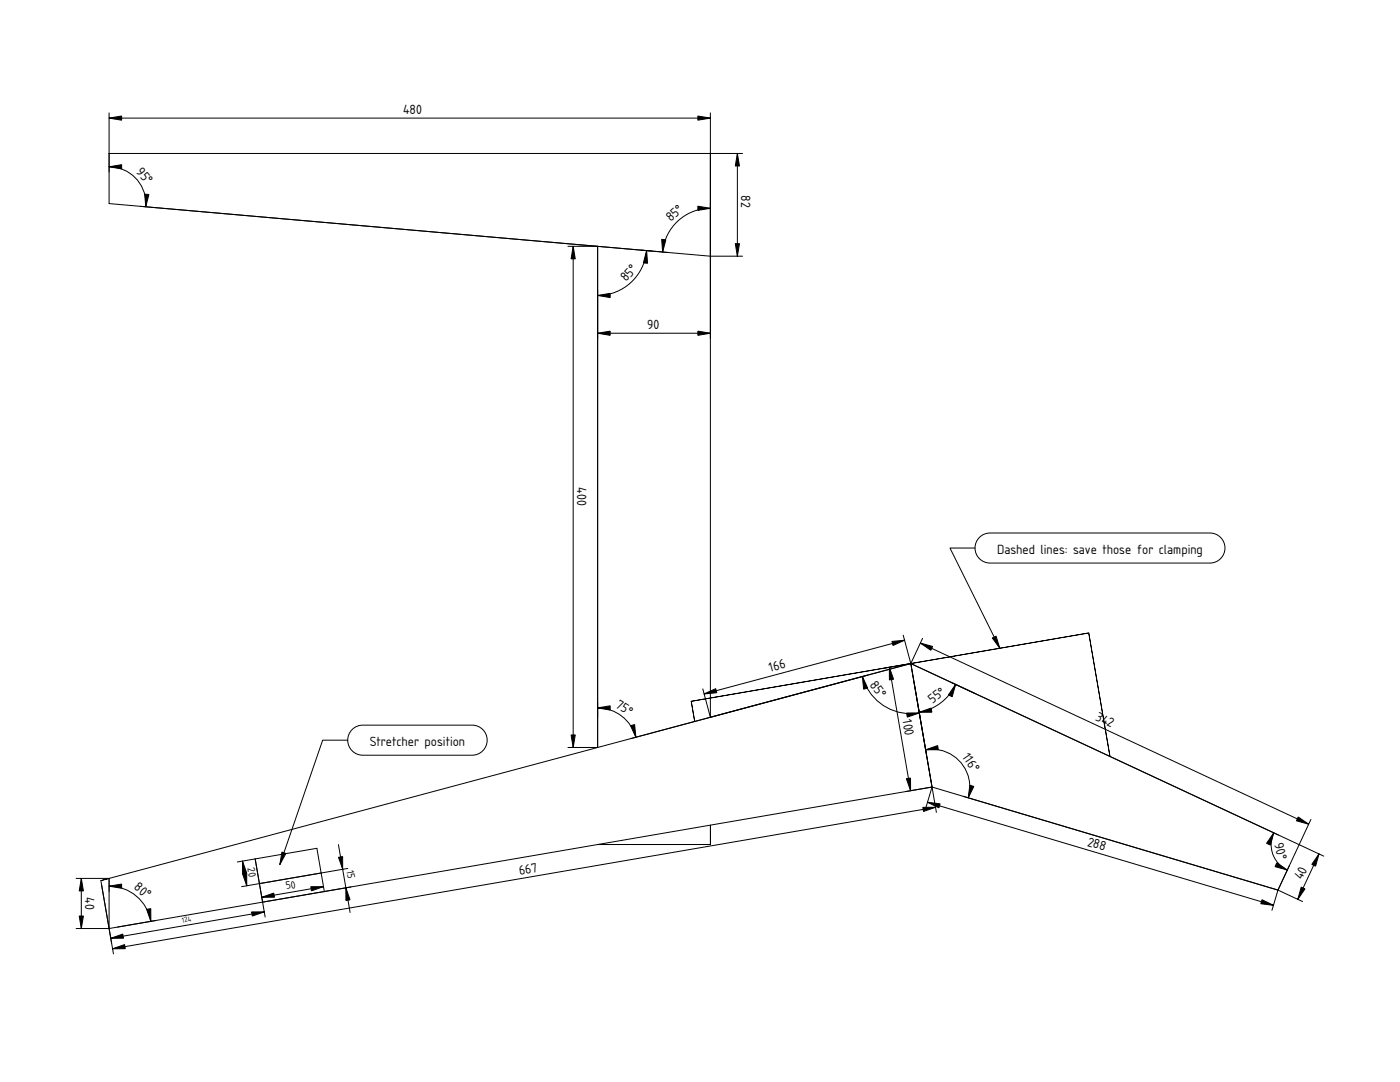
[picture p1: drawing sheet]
<svg xmlns="http://www.w3.org/2000/svg" width="279mm" height="216mm" viewBox="0 0 279 216" stroke-linecap="round" stroke-linejoin="round" font-family="sans-serif">
<g fill="none" stroke="#000" stroke-width=".2">
<path d="M21.8 33.3a7.3 7.3 0 0 1 7.3 8M21.8 22.5v18.1l97.5 8.6M21.8 23.6h120M141.8 22.5v120.6l-1.5-5.6M147.2 30.6v20.5M148.2 30.6h-126.4M113.3 49.2h6M114.4 49.2v100M119.3 49.2l22.5 1.9h6.4M119.3 49.2v100h-6M129 50a9.8 9.8 0 0 1-9.7 9M141.8 41.6a9.6 9.6 0 0 0-9.6 8.7"/>
<path d="M119.3 66.5h22.5M139.7 107.9h.1M194.6 109.4h-5l9.9 20M195.2 107.5a2.99 2.99 0 0 1 2.4-1.1h43.9a3 3 0 0 1 3 3 3 3 0 0 1-3 3h-43.9a3 3 0 0 1-2.7-1.7 3 3 0 0 1 .3-3.2zM172.1 135a10 10 0 0 0 11.4 7.3M177.5 133.1l4.2 24.7M180.3 126.7l1.5 5.7M180.5 127.8l-40 10.7M181.8 132.4l82.4 38.4M181.8 132.4l-161.7 43.3 2.5 14.6M181.8 132.4l5.1 29.7M181.8 132.4l35.5-6.1 4.2 24.6"/>
<path d="M181.8 132.4l-43.8 7.5 .6 4.1M183.7 128.3l77.5 36.2M184.1 127.4l-2.3 5M190.7 136.6a9.9 9.9 0 0 1-7.3 5.5M69.4 147.7h-5l-8.6 24.8M70.1 145.8a2.99 2.99 0 0 1 2.3-1.1h21.8a3 3 0 0 1 3 3 3 3 0 0 1-3 3h-21.8a3 3 0 0 1-2.7-1.7 3 3 0 0 1 .4-3.2zM119.3 141.3a7.9 7.9 0 0 1 7.6 5.8M184.7 149.6a7.5 7.5 0 0 1 8.5 9.6M186 157l-164.2 28.3M186 157l69 20.6M186 157l-5.3 1M186 157l-1.2 4.1"/>
<path d="M15.2 175.3h6.6v10M16.2 175.3v10M21.8 176.8a8.5 8.5 0 0 1 8.3 7M47.4 172l15.8-2.7 1.5 8.6M48.4 171.8l.8 4.9M50.9 171.4l2 11.6M64.6 176.9l-12.4 2.1M67.5 168.5l2.4 13.6M69.4 173.3l-21.2 3.6M141.8 164.6v3.9h-22.5M185.1 160.1l69 20.5M186.7 161.1l-164.2 28.2"/>
<path d="M254.2 166.2a5.6 5.6 0 0 0 2.7 7.4M255 177.6l-1.2 4M255 177.6l4.9 2.3M261.6 163.5l-6.6 14.1M263.2 170.4l-4.2 9.1M15.2 185.3h6.6M31.1 183.7l-7.7 1.3M52.7 182l-30.6 5.2"/>
</g>
<g fill="#000" stroke="#000" stroke-width=".2">
<path d="M21.8 23.6l2.5-.4v.8zM21.8 33.3l2.5-.4v.8zM139.3 23.2l2.5 .4-2.5 .4zM147.2 30.6l.4 2.5h-.9zM28.9 38.7l.8 .1-.6 2.5zM114.4 49.2l.4 2.5h-.8zM119.3 59l2.5-.5v.9zM129 50l.2 2.5h-.8zM132.1 47.8h.8l-.7 2.5zM139.3 41.1l2.5 .5-2.5 .4zM146.7 48.6h.9l-.4 2.5zM119.3 66.5l2.5-.4v.8z"/>
<path d="M139.3 66.1l2.5 .4-2.5 .4zM140.5 138.5l2.3-1.1 .2 .8zM172.1 135l1.1 2.3-.8 .2zM177.5 133.1l.8 2.4-.8 .2zM178 128l2.5-.2-2.3 1zM183.7 128.3l2.4 .7-.3 .8zM190.7 136.6l-.7 2.4-.7-.3zM198 127.3l.8-.4 .7 2.5zM114 146.7h.8l-.4 2.5zM119.3 141.3l2.5-.5v.9zM125.8 144.8l.9-.2 .2 2.5zM180.9 155.4l.8-.2v2.6z"/>
<path d="M183.4 142.1l2.4-.8 .2 .8zM180.9 142.3h2.6l-2.4 .8zM184.7 149.6l2.4-.8 .2 .8zM193.5 156.7l.8 .2-1.1 2.3zM16.2 175.3l.4 2.5h-.8zM21.8 176.8l2.5-.4v.8zM48.4 171.8l.8 2.4-.8 .2zM48.4 174.4l.8-.2v2.5zM52.2 179l2.4-.8 .2 .8zM56.3 170l.8 .3-1.3 2.2zM62 176.9h2.6l-2.4 .9zM67.6 171.1l.8-.2v2.6z"/>
<path d="M69 177.2l.9 2.3-.9 .2zM185.1 160.1l2.5 .3-.2 .8zM184.2 161.1h2.5l-2.4 .8zM254.2 166.2l-.7 2.4-.7-.3zM254.8 172.2l2.1 1.4-2.4-.7zM259.7 177l.7 .4-1.4 2.1zM259.1 163l2.1 1.5-2.5-.7zM263.2 170.4l-.6 2.4-.8-.3zM15.8 182.8h.8l-.4 2.5zM22.1 187.2l2.4-.8 .1 .8zM22.5 189.3l2.4-.8 .1 .8zM29.3 181.5l.8-.2v2.5z"/>
<path d="M50.2 182h2.5l-2.4 .8zM251.9 179.5l2.2 1.1-2.5-.3z"/>
</g>
<g font-size="2.5">
<text x="80.5" y="22.8">480</text>
<text x="27.1" y="34.3" transform="rotate(50 27.1 34.3)">95°</text>
<text x="147.9" y="39" transform="rotate(90 147.9 39)">82</text>
<text x="133.9" y="44.3" transform="rotate(-41 133.9 44.3)">85°</text>
<text x="124.9" y="56.3" transform="rotate(-48 124.9 56.3)">85°</text>
<text x="129.1" y="65.7">90</text>
<text x="115.2" y="97.2" transform="rotate(90 115.2 97.2)">400</text>
<text x="199" y="110.6">Dashed lines: save those for clamping</text>
<text x="153.7" y="134.1" transform="rotate(-15 153.7 134.1)">166</text>
<text x="173.5" y="136.7" transform="rotate(53 173.5 136.7)">85°</text>
<text x="122.7" y="141.1" transform="rotate(33 122.7 141.1)">75°</text>
<text x="180.1" y="143.8" transform="rotate(80 180.1 143.8)">100</text>
<text x="186.1" y="140.5" transform="rotate(-37 186.1 140.5)">55°</text>
<text x="218.5" y="143.7" transform="rotate(25 218.5 143.7)">342</text>
<text x="73.8" y="148.9">Stretcher position</text>
<text x="191.9" y="151" transform="rotate(56 191.9 151)">1</text>
<text x="192.9" y="152.4" transform="rotate(56 192.9 152.4)">6°</text>
<text x="216.9" y="168.7" transform="rotate(17 216.9 168.7)">288</text>
<text x="254.3" y="168.4" transform="rotate(75 254.3 168.4)">90°</text>
<text x="17" y="179.1" transform="rotate(90 17 179.1)">40</text>
<text x="26.6" y="177.3" transform="rotate(40 26.6 177.3)">80°</text>
<text x="103.7" y="174.5" transform="rotate(-10 103.7 174.5)">667</text>
<text x="259.9" y="175.7" transform="rotate(-65 259.9 175.7)">40</text>
</g>
<g font-size="2">
<text x="49.4" y="173.3" transform="rotate(80 49.4 173.3)">20</text>
<text x="69.2" y="173.7" transform="rotate(80 69.2 173.7)">15</text>
<text x="57.2" y="177.5" transform="rotate(-10 57.2 177.5)">50</text>
</g>
<text font-size="1.4" x="36.4" y="184.1" transform="rotate(-10 36.4 184.1)">124</text>
</svg>
